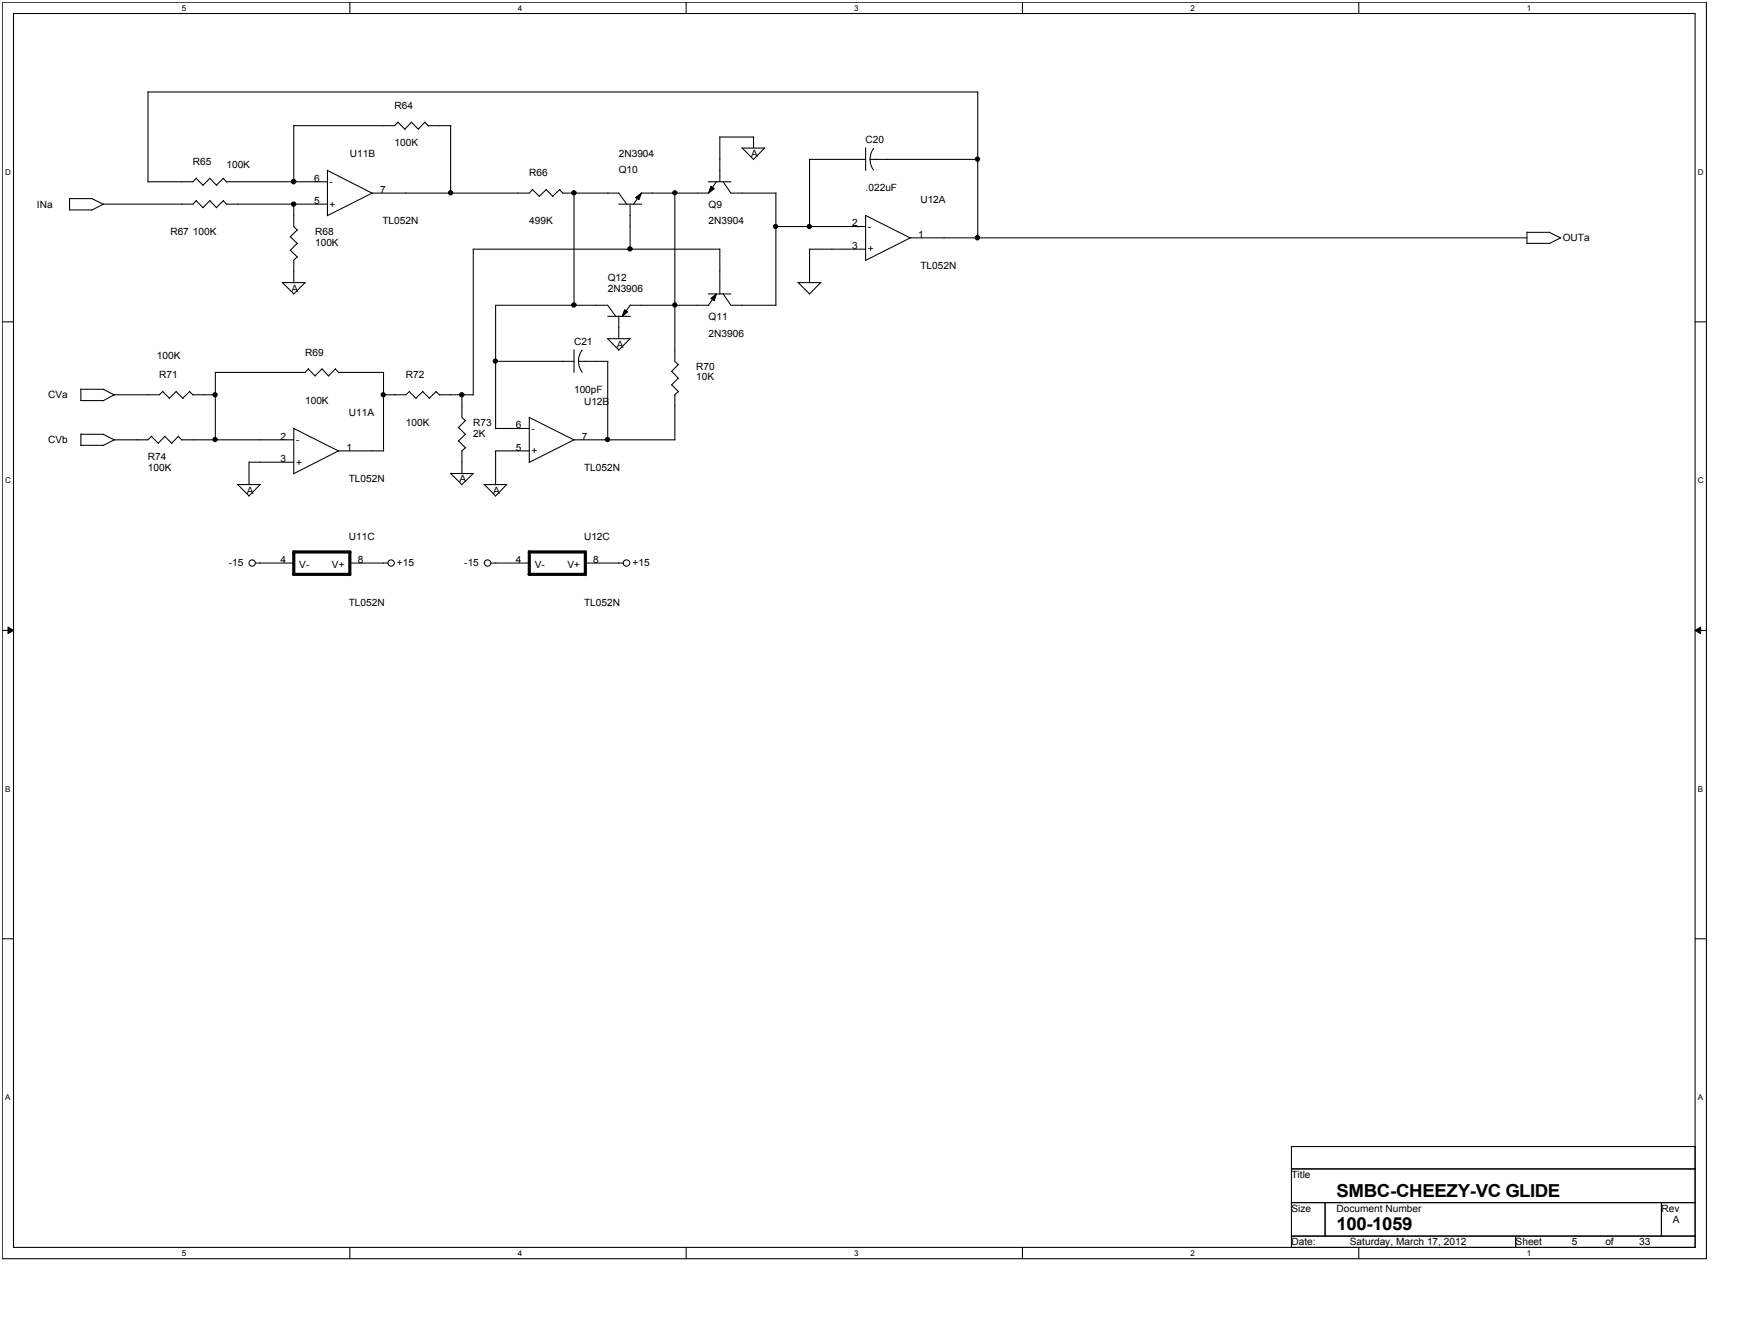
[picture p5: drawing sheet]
<svg xmlns="http://www.w3.org/2000/svg" width="279mm" height="216mm" viewBox="0 0 279 216" stroke-linecap="round" stroke-linejoin="round" font-family="sans-serif">
<path d="M.4 .4h274.1v202h-274.1zM2.2 2.2h270.5v198.3h-270.5z" fill="none" stroke="#000" stroke-width=".17"/>
<g fill="#fff">
<path d="M29.2 .6h.7v1.4h-.7z"/>
<path d="M29.2 200.7h.7v1.4h-.7z"/>
</g>
<path d="M56.3 .4v1.8M56.3 200.5v1.9" fill="none" stroke="#000" stroke-width=".17"/>
<g fill="#fff">
<path d="M83.3 .6h.7v1.4h-.7z"/>
<path d="M83.3 200.7h.7v1.4h-.7z"/>
</g>
<path d="M110.4 .4v1.8M110.4 200.5v1.9" fill="none" stroke="#000" stroke-width=".17"/>
<g fill="#fff">
<path d="M137.4 .6h.7v1.4h-.7z"/>
<path d="M137.4 200.7h.7v1.4h-.7z"/>
</g>
<path d="M164.5 .4v1.8M164.5 200.5v1.9" fill="none" stroke="#000" stroke-width=".17"/>
<g fill="#fff">
<path d="M191.5 .6h.7v1.4h-.7z"/>
<path d="M191.5 200.7h.7v1.4h-.7z"/>
</g>
<path d="M218.6 .4v1.8M218.6 200.5v1.9" fill="none" stroke="#000" stroke-width=".17"/>
<g fill="#fff">
<path d="M245.6 .6h.7v1.4h-.7z"/>
<path d="M245.6 200.7h.7v1.4h-.7z"/>
<path d="M.8 26.9h.9v1.4h-.9z"/>
<path d="M273.1 26.9h.9v1.4h-.9z"/>
<path d="M.8 76.5h.9v1.4h-.9z"/>
<path d="M273.1 76.5h.9v1.4h-.9z"/>
</g>
<path d="M.4 51.7h1.8M272.7 51.7h1.8" fill="none" stroke="#000" stroke-width=".17"/>
<g fill="#fff">
<path d="M.8 126.1h.8v1.4h-.8z"/>
<path d="M273.1 126.1h.8v1.4h-.8z"/>
</g>
<path d="M.4 101.4h1.8M272.7 101.4h1.8" fill="none" stroke="#000" stroke-width=".17"/>
<path d="M1.3 100.8l.9 .6-.9 .5zM272.7 101.4l.8-.6v1.1z" fill="#000"/>
<path d="M1.3 100.8l.9 .6-.9 .5zM272.7 101.4l.8-.6v1.1z" fill="none" stroke="#000" stroke-width=".16"/>
<g fill="#fff">
<path d="M.8 175.7h.8v1.4h-.8z"/>
<path d="M273.1 175.7h.8v1.4h-.8z"/>
</g>
<g fill="none" stroke="#000" stroke-width=".17">
<path d="M23.8 14.8h133.5M23.8 14.7v14.5M64 19.7l1.2 1.1M64.1 19.6l-.6 .6h-16.3M66.2 19.7l1.1 1.1M66.2 19.6l-1.1 1.2M68.3 19.7l.6 .5M68.4 19.6l-1.1 1.2M157.3 14.8v23.4M11.1 33.8h3.7M11.2 31.9h3.6M11.2 31.9v1.9"/>
<path d="M14.8 31.9l1.8 1M31.6 28.7l1.1 1.1M31.6 32.3l1.1 1.1M31.6 28.6l-.6 .6h-7.2M31.6 32.2l-.6 .6h-14.4l-1.9 1M33.8 28.7l1.1 1.1M33.8 32.3l1.1 1.1M33.8 28.6l-1.1 1.2M33.8 32.2l-1.1 1.2M35.9 28.7l.6 .6M35.9 32.3l.6 .6M36 28.6l-1.2 1.2"/>
<path d="M36 32.2l-1.2 1.2M36.4 29.2h16.3M36.4 32.8h16.3M46.7 38.1l1.1 1.1M47.3 32.8v3.6l.5 .6M47.3 20.2v9.1M47.8 37l-1.1 1.1M47.8 39.1l-1.1 1.2M52.7 27.4v7.2M52.7 27.4l7.2 3.7M68.9 20.2h3.6M72.5 20.2v10.8"/>
<path d="M85.6 30.5l1.2 1.1M85.7 30.4l-.6 .6h-25.2l-7.3 3.7M87.8 30.5l1.1 1.1M87.9 30.4l-1.2 1.2M90 30.5l.6 .6M90 30.4l-1.1 1.2M90.5 31h9l1.3 1.9M92.3 31v18.1M99.5 32.8h3.7M101.4 32.8v7.3M102.2 31.8l1-.8-.4 1.1zM103.2 31h10.8"/>
<path d="M103.2 31l-1.3 1.8M108.5 31v27.1l.6 .5M113.9 29.2h3.7M114.3 29.9l.6 .4-.9 .7zM115.2 29.2l-1.3 1.9M115.7 22h5.5M115.8 22v7.2M116.3 29.2l1.3 1.8h7.2M119.3 23.8l1.9 1.8M119.4 23.8h3.6M121.2 22v1.8M123 23.8l-1.8 1.9"/>
<path d="M124.8 36.4h14.4M124.8 31v18.1M130.2 25.6h9M130.2 25.6v10.9M139.2 23.8v3.6M139.2 34.6v7.2M139.2 34.6l7.3 3.7M140 25.6l.1 1.1 .4 .6M140 25.6h17.3M140.5 23.8l-.3 .7-.2 1.1M245.6 39.1h3.6M245.6 38.2h-99.2l-7.2 3.7"/>
<path d="M245.6 37.3h3.7M245.6 37.3v1.8M249.2 37.3l1.9 1M251 38.2l-1.8 1M45.4 45.4l1.9 1.9M45.4 45.4h3.7M46.7 40.2l1.1 1.1M47.3 41.8v3.7M47.8 41.3l-.6 .6M49.1 45.4l-1.9 1.9M49.6 59.3l1.1 1.2M49.6 59.3l-.5 .6h-14.5v10.8"/>
<path d="M51.8 59.3l1.1 1.2M51.8 59.3l-1.1 1.1M53.9 59.3l.6 .6M54 59.3l-1.2 1.1M54.5 59.9h7.2M61.7 59.9v12.6M76.1 40.1h39.7M76.1 40.1v23.4M79.7 58.1h12.6M92.3 56.2v3.7M93.1 58.1l.2 1.1 .3 .6M93.1 58.1h4.7"/>
<path d="M93.6 56.3l-.3 .6-.2 1.2M97.7 54.4l1.8 1.9M97.8 54.5h3.6M97.8 50.9h3.6M97.8 58.1v12.6M99.1 50.9l-1.3-1.8h-18.1v19.8M99.5 50.8v3.7M100.5 49.8l.5 .3-.9 .8zM101.4 54.5l-1.9 1.8M101.4 49.1h12.6M101.4 49l-1.3 1.9M108 59.7l1.1 1.1"/>
<path d="M109.1 58.6l-1.1 1.1M113.9 47.3h3.7M114.3 48l.9-.7-.3 1.1zM115.2 47.3l-1.3 1.8M115.8 40v7.3M116.3 47.2l1.3 1.9h7.2M128.4 45.4l1.8 1.9M128.4 45.4h3.6M130.2 40.1h9M130.2 40.1v5.4M132 45.4l-1.8 1.9M13 64.4h3.6"/>
<path d="M13 71.6h3.6M13 62.6h3.6M13 62.5v1.9M13 69.8v1.8M13 69.8h3.6M16.6 62.6l1.8 .9M16.6 69.8l1.8 .9M24.4 70.2l1.1 1.1M24.4 70.1l-.6 .6h-5.4l-1.8 .9M26.2 63l1.1 1.1M26.2 62.9l-.6 .6h-7.2l-1.8 .9M26.5 70.2l1.2 1.1"/>
<path d="M26.6 70.1l-1.1 1.2M28.3 63l1.1 1.1M28.4 62.9l-1.2 1.1M28.7 70.2l.6 .5M28.7 70.1l-1.1 1.2M29.2 70.7h18.1M30.5 63l.6 .5M30.5 62.9l-1.1 1.1M31 63.5h3.7M38.2 77.9l1.9 1.8M38.2 77.9h3.7M40.1 74.3h7.2"/>
<path d="M40.1 74.3v3.6M41.8 77.9l-1.8 1.9M47.3 68.8v7.3M47.3 68.9l7.2 3.6M61.7 72.5h-7.2l-7.3 3.7M65.8 63l1.1 1.1M65.9 62.9l-.6 .6h-3.6M68 63l1.1 1.1M68 62.9l-1.1 1.1M70.2 63l.5 .5M70.2 62.9l-1.1 1.1M70.7 63.5h5.4"/>
<path d="M72.4 76.1l1.9 1.8M72.5 76.1h3.7M73.8 68.7l1.1 1.2M73.8 70.9l1.1 1.1M74.3 63.4v3.7l.6 .6M74.3 72.5v3.6M74.9 67.6l-1.2 1.2M74.9 69.8l-1.2 1.1M74.9 72l-.6 .5M76.1 76.1l-1.8 1.8M77.9 77.9l1.8 1.8M77.9 77.9h3.6"/>
<path d="M79.7 68.9h5.4M81.5 77.9l-1.8 1.9M85.1 67.1v7.2M85.1 67.1l7.3 3.6M85.1 72.5h-5.4v5.4M108 61.9l1.1 1.1M108.5 63.5v7.2M108.6 70.7h-16.3l-7.2 3.6M109.1 60.8l-1.1 1.1M109.1 63l-.6 .5M41.1 90.5h6.2M56.3 90.5h6.1"/>
<path d="M79 90.5h6.1M94.2 90.5h6.1M.4 150.9h1.8M272.7 150.9h1.8M207.7 184.3h65v16.2h-65zM207.7 187.9h65M207.7 193.3h65M207.7 198.7h65M213.1 193.3v5.4M243.8 198.7v1.8M267.2 193.3v5.4"/>
<circle cx="47.2" cy="29.2" r=".37"/>
<circle cx="47.2" cy="32.8" r=".36"/>
<circle cx="72.5" cy="31" r=".34"/>
<circle cx="92.3" cy="31" r=".36"/>
<circle cx="108.5" cy="31" r=".34"/>
<circle cx="124.8" cy="36.4" r=".34"/>
<circle cx="130.2" cy="36.4" r=".34"/>
<circle cx="157.2" cy="38.2" r=".35"/>
<circle cx="157.2" cy="25.6" r=".34"/>
<circle cx="79.7" cy="58" r=".34"/>
<circle cx="92.3" cy="49" r=".36"/>
<circle cx="101.3" cy="40" r=".36"/>
<circle cx="108.5" cy="49" r=".34"/>
<circle cx="34.6" cy="70.7" r=".34"/>
<circle cx="34.6" cy="63.5" r=".34"/>
<circle cx="61.6" cy="63.5" r=".34"/>
<circle cx="74.3" cy="63.5" r=".36"/>
<circle cx="97.7" cy="70.7" r=".34"/>
<circle cx="40.6" cy="90.5" r=".51"/>
<circle cx="62.9" cy="90.5" r=".51"/>
<circle cx="78.4" cy="90.5" r=".52"/>
<circle cx="100.8" cy="90.5" r=".52"/>
</g>
<g fill="#000">
<path d="M102.2 31.8l1-.8-.4 1.1zM114.3 29.9l.6 .4-.9 .7zM100.5 49.8l.5 .3-.9 .8zM114.3 48l.9-.7-.3 1.1z"/>
<circle cx="47.2" cy="29.2" r=".37"/>
<circle cx="47.2" cy="32.8" r=".36"/>
<circle cx="72.5" cy="31" r=".34"/>
<circle cx="92.3" cy="31" r=".36"/>
<circle cx="108.5" cy="31" r=".34"/>
<circle cx="124.8" cy="36.4" r=".34"/>
<circle cx="130.2" cy="36.4" r=".34"/>
<circle cx="157.2" cy="38.2" r=".35"/>
<circle cx="157.2" cy="25.6" r=".34"/>
<circle cx="79.7" cy="58" r=".34"/>
<circle cx="92.3" cy="49" r=".36"/>
<circle cx="101.3" cy="40" r=".36"/>
<circle cx="108.5" cy="49" r=".34"/>
<circle cx="34.6" cy="70.7" r=".34"/>
<circle cx="34.6" cy="63.5" r=".34"/>
<circle cx="61.6" cy="63.5" r=".34"/>
<circle cx="74.3" cy="63.5" r=".36"/>
<circle cx="97.7" cy="70.7" r=".34"/>
</g>
<path d="M47.2 92.3h9.1M47.3 88.7h9M47.3 88.7v3.6M56.3 88.7v3.7M85.1 92.3h9.1M85.1 88.7h9.1M85.1 88.7v3.6M94.2 88.7v3.7" fill="none" stroke="#000" stroke-width=".51"/>
<g font-size="2.9">
<text x="215" y="197.8">100-1059</text>
<text x="215" y="192.4">SMBC-CHEEZY-VC GLIDE</text>
</g>
<g font-size="1.6">
<text x="63.5" y="17.5">R64</text>
<text x="63.5" y="23.5">100K</text>
<text x="139.2" y="22.9">C20</text>
<text x="31" y="26.5">R65</text>
<text x="36.4" y="27.1">100K</text>
<text x="50.5" y="29.2">6</text>
<text x="53" y="29.8">-</text>
<text x="56.3" y="25.2">U11B</text>
<text x="85.1" y="28.3">R66</text>
<text x="99.5" y="27.8">Q10</text>
<text x="99.5" y="25.2">2N3904</text>
<text x="120.8" y="25.2">A</text>
<text x="5.9" y="33.4">INa</text>
<text x="50.5" y="32.8">5</text>
<text x="53" y="33.4">+</text>
<text x="61.1" y="31">7</text>
<text x="114" y="33.4">Q9</text>
<text x="139.2" y="30.7">.022uF</text>
<text x="148" y="32.7">U12A</text>
<text x="27.4" y="37.9">R67 100K</text>
<text x="50.7" y="37.9">R68</text>
<text x="50.7" y="39.5">100K</text>
<text x="61.5" y="36.1">TL052N</text>
<text x="85.1" y="36.1">499K</text>
<text x="114" y="36.1">2N3904</text>
<text x="137.1" y="36.4">2</text>
<text x="137.1" y="40">3</text>
<text x="139.6" y="40.6">+</text>
<text x="139.6" y="37">-</text>
<text x="147.7" y="38.2">1</text>
<text x="251.4" y="38.8">OUTa</text>
<text x="46.9" y="46.9">A</text>
<text x="97.8" y="45.1">Q12</text>
<text x="97.8" y="46.9">2N3906</text>
<text x="148" y="43.3">TL052N</text>
<text x="114" y="51.4">Q11</text>
<text x="25.2" y="57.7">100K</text>
<text x="49.1" y="57.2">R69</text>
<text x="92.3" y="55.4">C21</text>
<text x="99.2" y="55.9">A</text>
<text x="112" y="59.5">R70</text>
<text x="114" y="54.1">2N3906</text>
<text x="7.8" y="64">CVa</text>
<text x="25.6" y="60.8">R71</text>
<text x="49.1" y="64.9">100K</text>
<text x="65.3" y="60.8">R72</text>
<text x="92.3" y="63.1">100pF</text>
<text x="93.9" y="65.1">U12B</text>
<text x="112" y="61.1">10K</text>
<text x="7.8" y="71.3">CVb</text>
<text x="45.1" y="70.7">2</text>
<text x="47.6" y="71.3">-</text>
<text x="56.1" y="66.9">U11A</text>
<text x="65.3" y="68.5">100K</text>
<text x="76.1" y="68.5">R73</text>
<text x="76.1" y="70.3">2K</text>
<text x="83" y="68.8">6</text>
<text x="85.5" y="69.4">-</text>
<text x="93.6" y="70.7">7</text>
<text x="23.8" y="73.9">R74</text>
<text x="23.8" y="75.7">100K</text>
<text x="45.1" y="74.3">3</text>
<text x="47.6" y="74.9">+</text>
<text x="55.7" y="72.4">1</text>
<text x="56.1" y="77.6">TL052N</text>
<text x="73.9" y="77.6">A</text>
<text x="83" y="72.4">5</text>
<text x="85.5" y="73">+</text>
<text x="93.9" y="75.7">TL052N</text>
<text x="39.7" y="79.3">A</text>
<text x="79.3" y="79.3">A</text>
<text x="56.1" y="86.7">U11C</text>
<text x="93.9" y="86.7">U12C</text>
<text x="36.8" y="91.1">-15</text>
<text x="45.1" y="90.5">4</text>
<text x="48.1" y="91.2">V-</text>
<text x="53.4" y="91.2">V+</text>
<text x="57.5" y="90.5">8</text>
<text x="63.8" y="91.1">+15</text>
<text x="74.7" y="91.1">-15</text>
<text x="83" y="90.5">4</text>
<text x="86" y="91.2">V-</text>
<text x="91.3" y="91.2">V+</text>
<text x="95.4" y="90.5">8</text>
<text x="101.7" y="91.1">+15</text>
<text x="56.1" y="97.4">TL052N</text>
<text x="93.9" y="97.4">TL052N</text>
<text x="207.7" y="189.4">Title</text>
<text x="207.7" y="194.8">Size</text>
<text x="215" y="194.8">Document Number</text>
<text x="267.2" y="194.8">Rev</text>
<text x="269.1" y="196.6">A</text>
<text x="207.7" y="200.1">Date:</text>
<text x="217.1" y="200.1">Saturday, March 17, 2012</text>
<text x="243.8" y="200.1">Sheet</text>
<text x="252.8" y="200.1">5</text>
<text x="258.2" y="200.1">of</text>
<text x="263.6" y="200.1">33</text>
</g>
<g font-size="1.3">
<text x="29.2" y="1.7">5</text>
<text x="83.3" y="1.7">4</text>
<text x="137.4" y="1.7">3</text>
<text x="191.5" y="1.7">2</text>
<text x="245.6" y="1.7">1</text>
<text x=".8" y="28.1">D</text>
<text x="273.1" y="28.1">D</text>
<text x=".8" y="77.6">C</text>
<text x="273.1" y="77.6">C</text>
<text x=".8" y="127.3">B</text>
<text x="273.1" y="127.3">B</text>
<text x=".8" y="176.8">A</text>
<text x="273.1" y="176.8">A</text>
<text x="29.2" y="201.9">5</text>
<text x="83.3" y="201.9">4</text>
<text x="137.4" y="201.9">3</text>
<text x="191.5" y="201.9">2</text>
<text x="245.6" y="201.9">1</text>
</g>
</svg>
